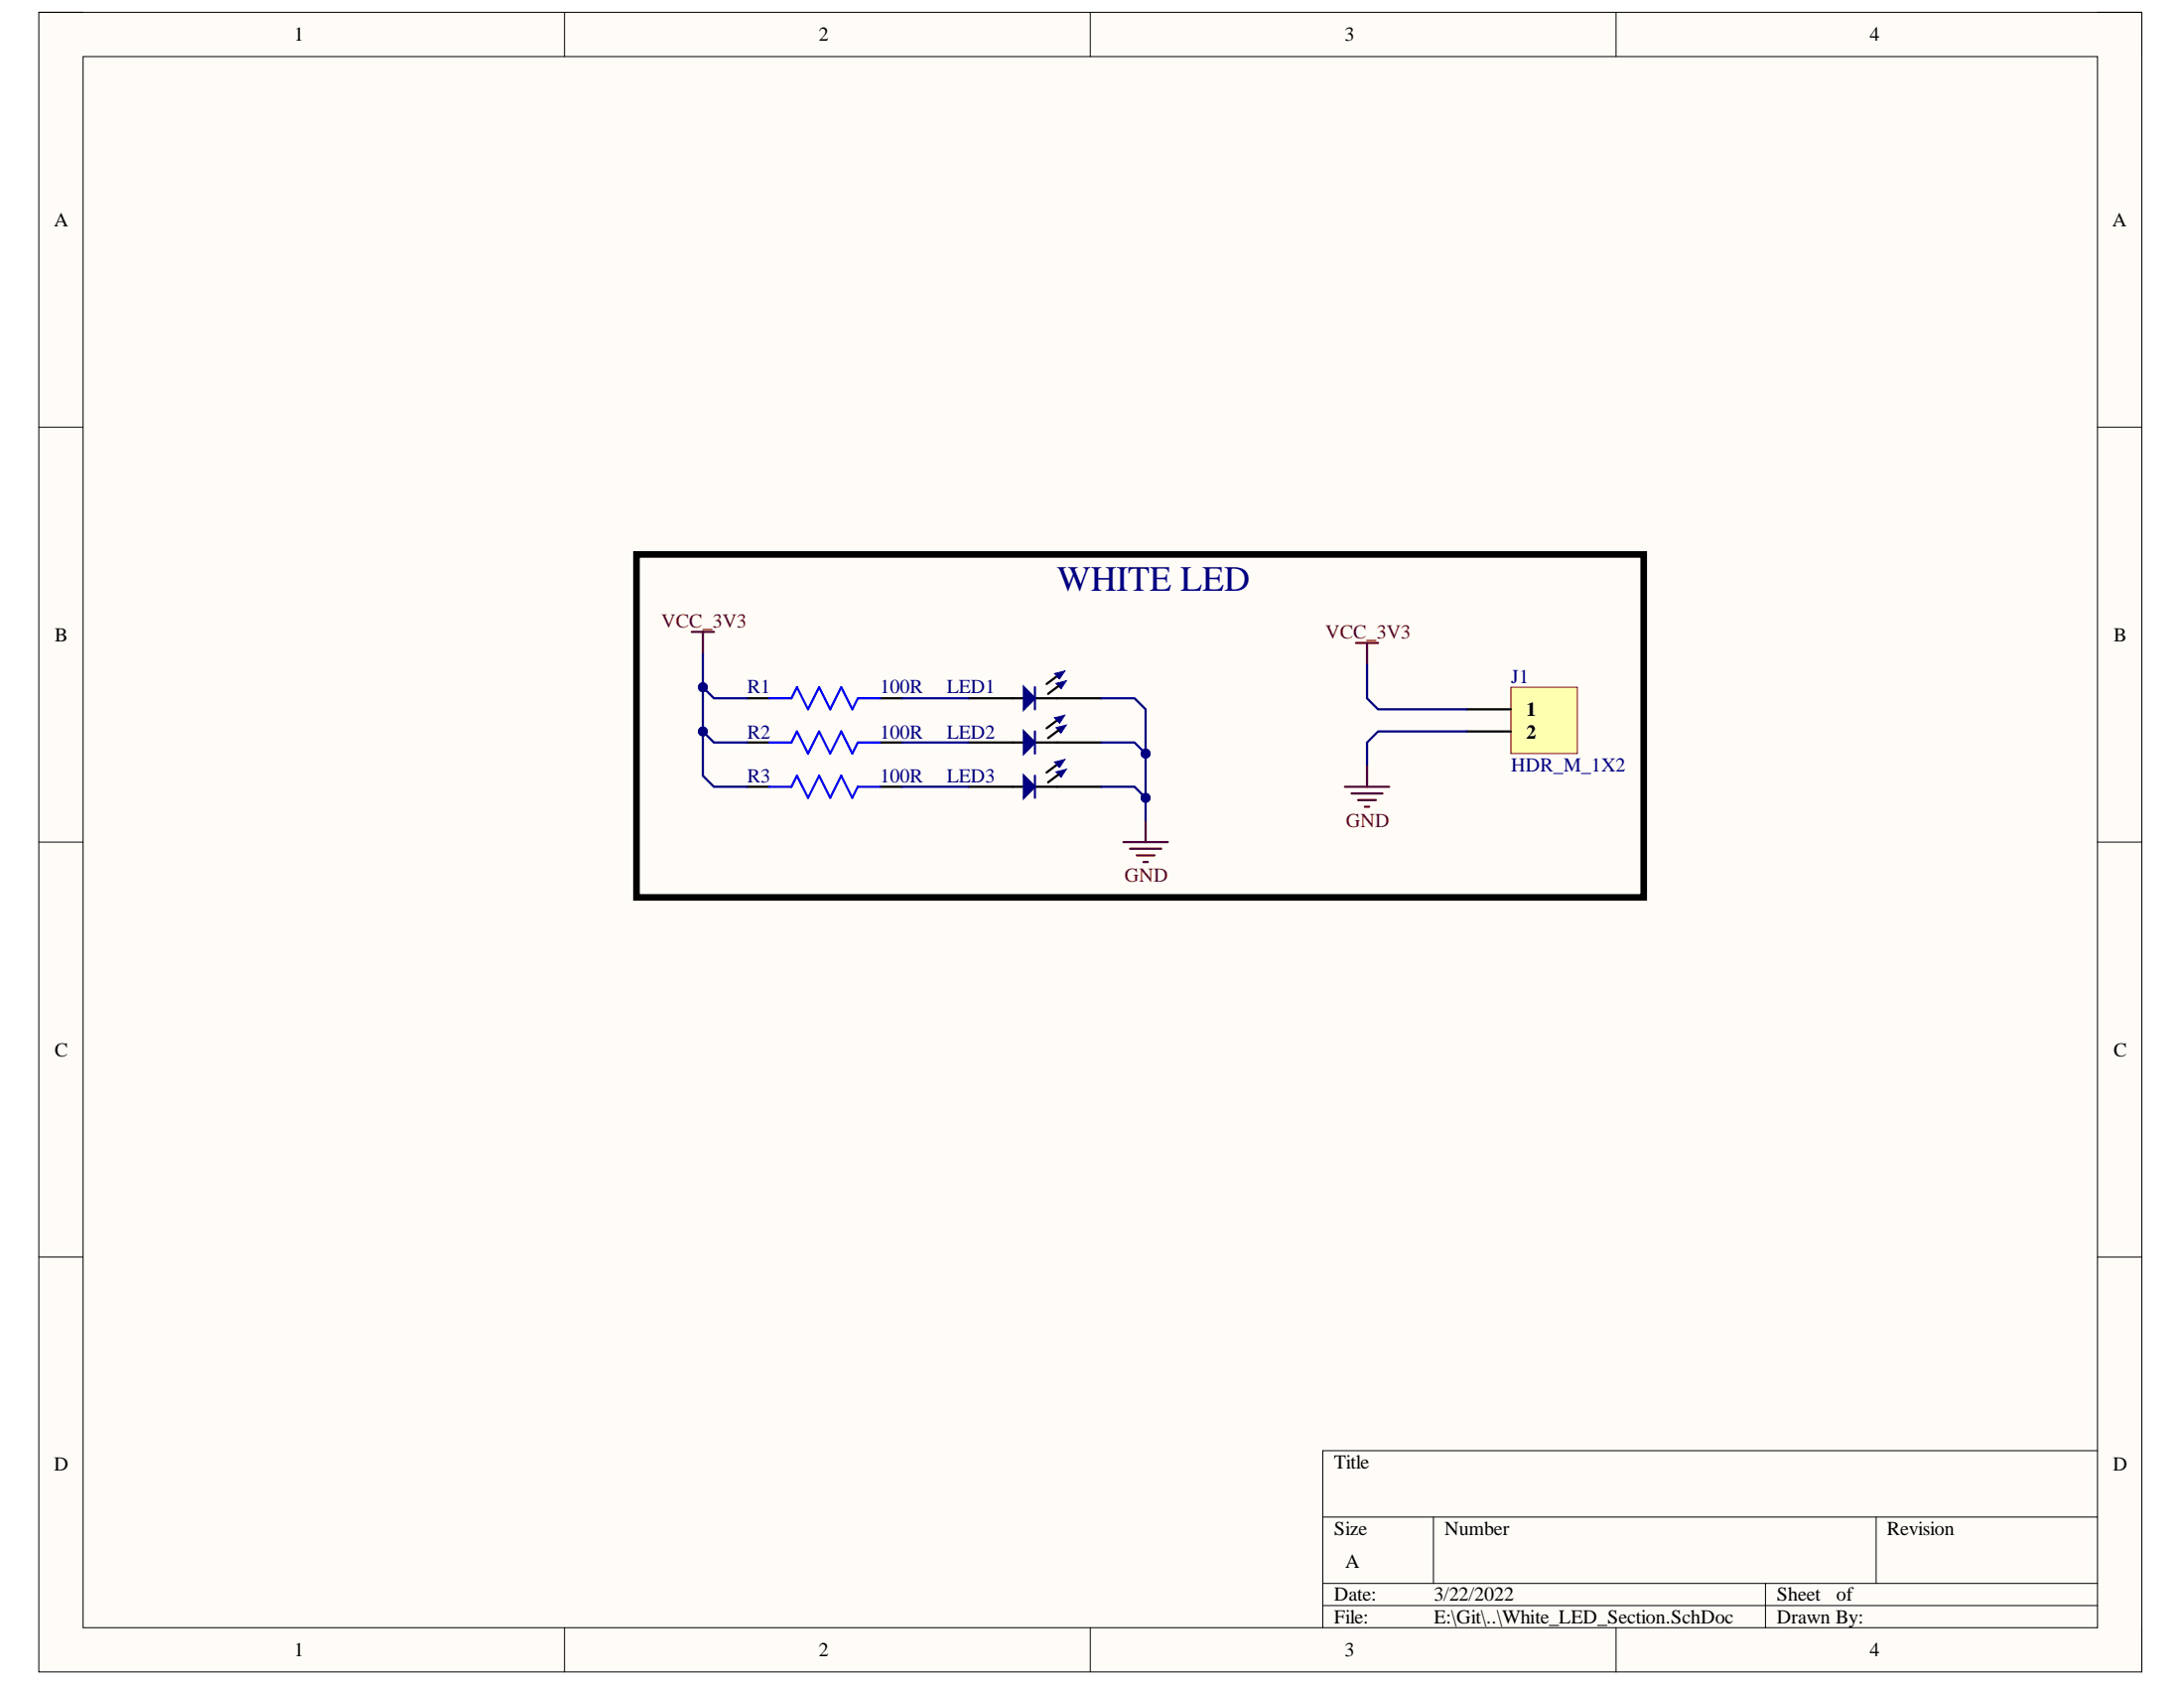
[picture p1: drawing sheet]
<svg xmlns="http://www.w3.org/2000/svg" width="279mm" height="216mm" viewBox="0 0 279 216" stroke-linecap="round" stroke-linejoin="round" font-family="sans-serif">
<path d="M5 1.6h269v212.2h-269z" fill-rule="evenodd" fill="#fffcf8"/>
<path d="M5 1.6h269v212.2h-269z" fill="none" stroke="#000" stroke-width=".13"/>
<path d="M10.6 7.2h257.7v201h-257.7z" fill-rule="evenodd" fill="#fffcf8"/>
<g fill="none" stroke="#000" stroke-width=".13">
<path d="M5 1.6h5.6M10.6 7.2h257.7v201h-257.7zM72.2 1.6v5.6M139.5 1.6v5.6M206.7 1.6v5.6M268.3 1.6h5.7v5.6M5 54.6h5.6M268.3 54.6h5.7M5 107.7h5.6M268.3 107.7h5.7M5 160.8h5.6M268.3 160.8h5.7"/>
<path d="M169.2 194h99.1M183.4 194v8.5M240 194v8.5M268.3 185.5h-99.1v22.7M72.2 208.2v5.6M139.5 208.2v5.6M169.2 202.5h99.1M169.2 205.4h99.1M206.7 208.2v5.6M225.9 202.5v5.7M274 208.2v5.6"/>
</g>
<path d="M95.6 89.3h2.8M95.6 95h2.8M112.6 89.3h2.8M112.6 95h2.8M123.9 89.3h7.1M132.4 89.3h8.5M135.2 86.5l-1.3 1M95.6 100.6h2.8M112.6 100.6h2.8" fill="none" stroke="#000" stroke-width=".28"/>
<path d="M98.4 89.3h2.8l.8-1.4 1.4 2.8 1.4-2.8 1.4 2.8 1.4-2.8 1.4 2.8 .7-1.4h2.9M98.4 95h2.8l.8-1.4 1.4 2.8 1.4-2.8 1.4 2.8 1.4-2.8 1.4 2.8 .7-1.4h2.9M98.4 100.6h2.8l.8-1.4 1.4 2.8 1.4-2.8 1.4 2.8 1.4-2.8 1.4 2.8 .7-1.4h2.9" fill="none" stroke="#00f" stroke-width=".28"/>
<path d="M134.9 86.1l1.3-.3-.6 1z" fill-rule="evenodd" fill="#0c0087"/>
<path d="M134.9 86.1l1.3-.3-.6 1z" fill="none" stroke="#0c0087" stroke-width=".13"/>
<path d="M135.1 87.4l1.3-.3-.6 1z" fill-rule="evenodd" fill="#0c0087"/>
<path d="M135.1 87.4l1.3-.3-.6 1z" fill="none" stroke="#0c0087" stroke-width=".13"/>
<path d="M135.4 87.7l-1.3 1" fill="none" stroke="#000" stroke-width=".28"/>
<path d="M131 87.9l1.4 1.4-1.4 1.4z" fill="#0c0087"/>
<path d="M131 87.9l1.4 1.4-1.4 1.4zM132.4 87.9v2.8" fill="none" stroke="#11037f" stroke-width=".28"/>
<path d="M123.9 95h7.1M132.4 95h8.5M135.2 92.1l-1.3 1" fill="none" stroke="#000" stroke-width=".28"/>
<path d="M134.9 91.8l1.3-.3-.6 1z" fill-rule="evenodd" fill="#0c0087"/>
<path d="M134.9 91.8l1.3-.3-.6 1z" fill="none" stroke="#0c0087" stroke-width=".13"/>
<path d="M135.1 93.1l1.3-.4-.6 1z" fill-rule="evenodd" fill="#0c0087"/>
<path d="M135.1 93.1l1.3-.4-.6 1z" fill="none" stroke="#0c0087" stroke-width=".13"/>
<path d="M135.4 93.4l-1.3 1" fill="none" stroke="#000" stroke-width=".28"/>
<path d="M131 93.6l1.4 1.4-1.4 1.4z" fill="#0c0087"/>
<path d="M131 93.6l1.4 1.4-1.4 1.4zM132.4 93.6v2.8" fill="none" stroke="#11037f" stroke-width=".28"/>
<path d="M135.2 97.8l-1.3 1M123.9 100.6h7.1M132.4 100.6h8.5" fill="none" stroke="#000" stroke-width=".28"/>
<path d="M134.9 97.5l1.3-.4-.6 1z" fill-rule="evenodd" fill="#0c0087"/>
<path d="M134.9 97.5l1.3-.4-.6 1z" fill="none" stroke="#0c0087" stroke-width=".13"/>
<path d="M135.1 98.7l1.3-.3-.6 1z" fill-rule="evenodd" fill="#0c0087"/>
<path d="M135.1 98.7l1.3-.3-.6 1z" fill="none" stroke="#0c0087" stroke-width=".13"/>
<path d="M135.4 99.1l-1.3 1" fill="none" stroke="#000" stroke-width=".28"/>
<path d="M131 99.2l1.4 1.4-1.4 1.4z" fill="#0c0087"/>
<path d="M131 99.2l1.4 1.4-1.4 1.4zM132.4 99.2v2.8" fill="none" stroke="#11037f" stroke-width=".28"/>
<path d="M81.4 70.9h128.9v43.9h-128.9z" fill="none" stroke="#000" stroke-width=".84"/>
<path d="M174.9 97.8v2.8M143.7 107.7h5.7M144.6 108.6h3.9M145.4 109.4h2.3M146.3 110.3h.5M146.6 104.9v2.8M172.1 100.6h5.6M172.9 101.5h4M173.7 102.3h2.3M174.6 103.2h.6" fill="none" stroke="#800000" stroke-width=".28"/>
<path d="M193.3 87.9h8.5v8.5h-8.5z" fill-rule="evenodd" fill="#ffffb0"/>
<path d="M193.3 87.9h8.5v8.5h-8.5z" fill="none" stroke="#800000" stroke-width=".13"/>
<path d="M187.6 90.7h5.7M187.6 93.6h5.7" fill="none" stroke="#000" stroke-width=".28"/>
<path d="M88.5 80.8h2.8M89.9 80.8v2.9M173.5 82.2h2.8M174.9 82.2v2.9" fill="none" stroke="#800000" stroke-width=".28"/>
<path d="M89.9 87.9v11.3l1.4 1.4h4.3M174.9 85.1v4.2l1.4 1.4h11.3" fill="none" stroke="#000080" stroke-width=".28"/>
<circle cx="89.9" cy="93.6" r=".57" fill="#000080"/>
<circle cx="89.9" cy="93.6" r=".57" fill="none" stroke="#000080" stroke-width=".13"/>
<circle cx="89.9" cy="87.9" r=".57" fill="#000080"/>
<circle cx="89.9" cy="87.9" r=".57" fill="none" stroke="#000080" stroke-width=".13"/>
<path d="M89.9 93.6l1.4 1.4h4.3" fill="none" stroke="#000080" stroke-width=".28"/>
<circle cx="89.9" cy="93.6" r=".57" fill="#000080"/>
<circle cx="89.9" cy="93.6" r=".57" fill="none" stroke="#000080" stroke-width=".13"/>
<path d="M89.9 83.7v4.2l1.4 1.4h4.3" fill="none" stroke="#000080" stroke-width=".28"/>
<circle cx="89.9" cy="87.9" r=".57" fill="#000080"/>
<circle cx="89.9" cy="87.9" r=".57" fill="none" stroke="#000080" stroke-width=".13"/>
<path d="M115.4 95h8.5M115.4 89.3h8.5M115.4 100.6h8.5M140.9 100.6h4.2l1.5 1.4v2.9" fill="none" stroke="#000080" stroke-width=".28"/>
<circle cx="146.6" cy="102" r=".57" fill="#000080"/>
<circle cx="146.6" cy="102" r=".57" fill="none" stroke="#000080" stroke-width=".13"/>
<path d="M140.9 95h4.2l1.5 1.4" fill="none" stroke="#000080" stroke-width=".28"/>
<circle cx="146.6" cy="96.4" r=".57" fill="#000080"/>
<circle cx="146.6" cy="96.4" r=".57" fill="none" stroke="#000080" stroke-width=".13"/>
<path d="M140.9 89.3h4.2l1.5 1.4v11.3" fill="none" stroke="#000080" stroke-width=".28"/>
<circle cx="146.6" cy="96.4" r=".57" fill="#000080"/>
<circle cx="146.6" cy="96.4" r=".57" fill="none" stroke="#000080" stroke-width=".13"/>
<circle cx="146.6" cy="102" r=".57" fill="#000080"/>
<circle cx="146.6" cy="102" r=".57" fill="none" stroke="#000080" stroke-width=".13"/>
<path d="M187.6 93.6h-11.3l-1.4 1.4v2.8" fill="none" stroke="#000080" stroke-width=".28"/>
<text font-size="4.6" fill="#000080" x="135.3" y="75.6">WHITE LED</text>
<g font-size="2.5">
<text x="37.6" y="5.2">1</text>
<text x="104.7" y="5.2">2</text>
<text x="172" y="5.2">3</text>
<text x="239.2" y="5.2">4</text>
<text x="6.9" y="29">A</text>
<text x="270.2" y="29">A</text>
<text x="7" y="82">B</text>
<text x="270.4" y="82">B</text>
<text x="195.3" y="91.6">1</text>
<text x="195.3" y="94.4">2</text>
<text x="7" y="135.1">C</text>
<text x="270.4" y="135.1">C</text>
<text x="6.9" y="188.1">D</text>
<text x="170.7" y="187.8">Title</text>
<text x="270.3" y="188.1">D</text>
<text x="170.7" y="196.3">Size</text>
<text x="184.8" y="196.3">Number</text>
<text x="241.4" y="196.3">Revision</text>
<text x="172.1" y="200.6">A</text>
<text x="170.7" y="204.8">Date:</text>
<text x="170.7" y="207.6">File:</text>
<text x="183.4" y="204.8">3/22/2022</text>
<text x="183.4" y="207.6">E:\Git\..\White_LED_Section.SchDoc</text>
<text x="227.3" y="204.8">Sheet</text>
<text x="227.3" y="207.6">Drawn By:</text>
<text x="234.9" y="204.8">of</text>
<text x="37.6" y="211.9">1</text>
<text x="104.7" y="211.9">2</text>
<text x="172" y="211.9">3</text>
<text x="239.2" y="211.9">4</text>
</g>
<g font-size="2.5" fill="#800000">
<text x="84.6" y="80.2">VCC_3V3</text>
<text x="169.6" y="81.7">VCC_3V3</text>
<text x="172.2" y="105.8">GND</text>
<text x="143.9" y="112.8">GND</text>
</g>
<g font-size="2.5" fill="#000080">
<text x="95.6" y="88.7">R1</text>
<text x="112.6" y="88.7">100R</text>
<text x="121.1" y="88.7">LED1</text>
<text x="193.3" y="87.3">J1</text>
<text x="95.6" y="94.4">R2</text>
<text x="112.6" y="94.4">100R</text>
<text x="121.1" y="94.4">LED2</text>
<text x="95.6" y="100.1">R3</text>
<text x="112.6" y="100.1">100R</text>
<text x="121.1" y="100.1">LED3</text>
<text x="193.3" y="98.7">HDR_M_1X2</text>
</g>
</svg>
